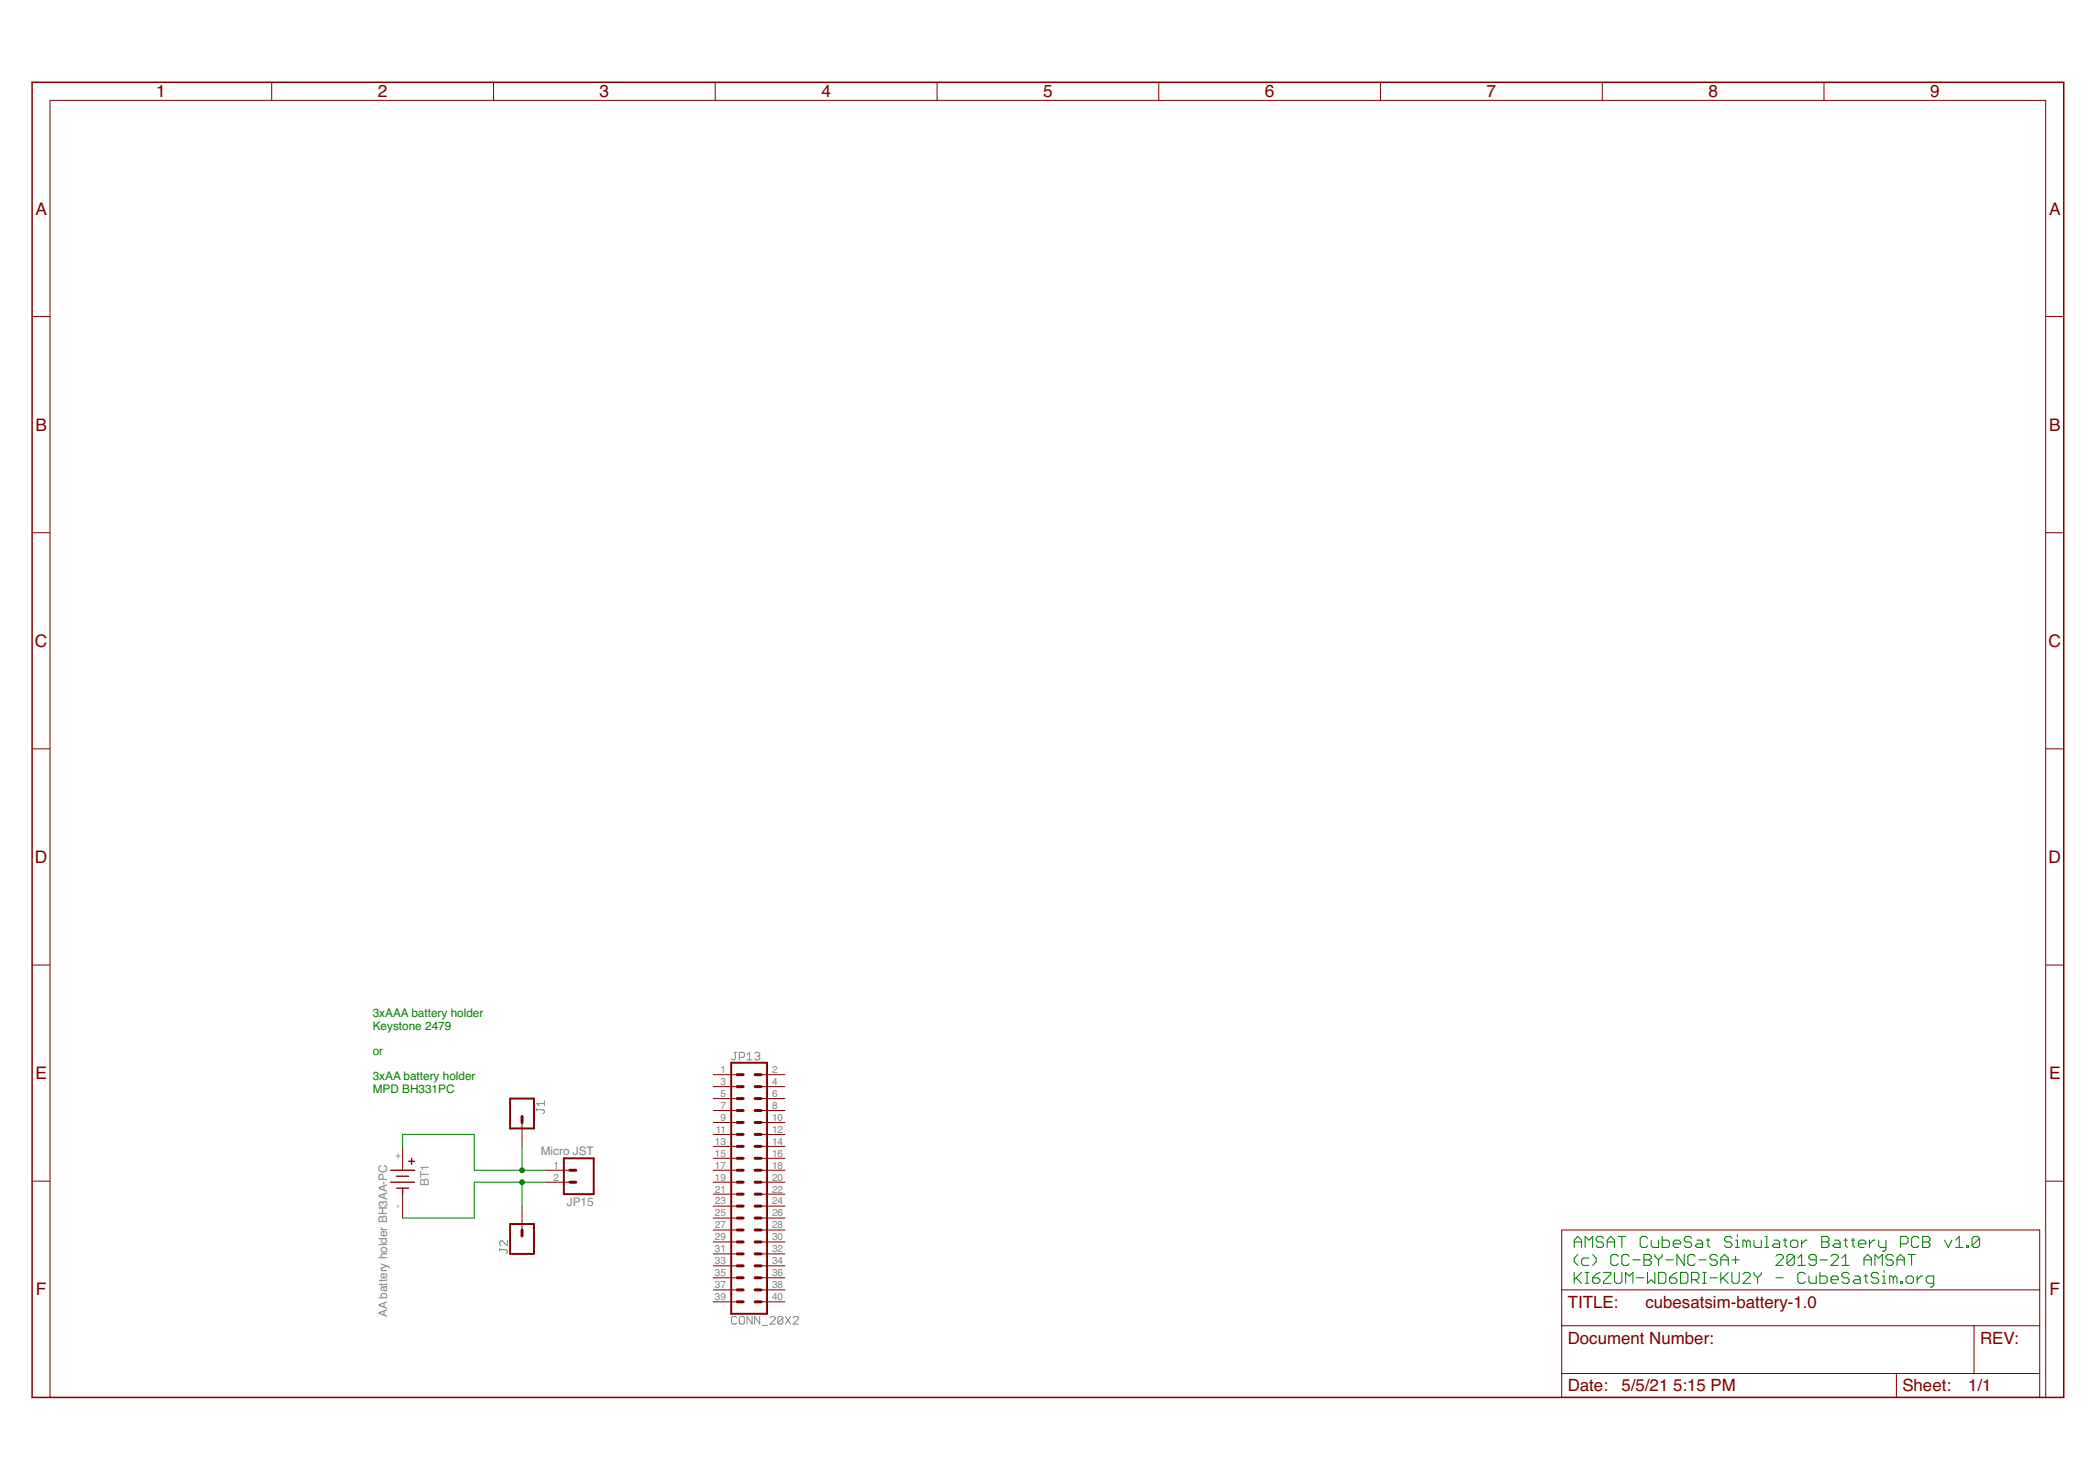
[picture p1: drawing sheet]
<svg xmlns="http://www.w3.org/2000/svg" width="297mm" height="210mm" viewBox="0 0 297 210" stroke-linecap="round" stroke-linejoin="round" font-family="sans-serif">
<g fill="none" stroke="#808080" stroke-width=".14">
<path d="M76.1 157.3h.9l.2 .2v.1l-.2 .2M76.1 157.1v.4M77.2 156v.7M77.2 156.4h-1.1l.4 .3M104.1 149.1h.4M104.3 149.1v1l-.2 .1h-.2l-.2-.1M104.8 149.9h.6l.1-.2v-.4l-.1-.2h-.6v1.1M105.9 150.2h.7M105.9 149.5l.4-.4v1.1M107 149.3l.2-.2h.3l.2 .2v.2l-.2 .2M107.4 149.7h.1M107.5 149.7l.2 .2v.2l-.2 .1h-.3l-.2-.1"/>
<path d="M70.8 177.1h1l.1 .2v.2l-.1 .2M70.8 177v.3M71.9 175.9v.7l-.7-.7h-.2l-.2 .1v.4l.2 .2M104.5 186.8l-.2-.2h-.4l-.2 .2v.7l.2 .2h.4l.2-.2M105 186.6h.4l.1 .2v.7l-.1 .2h-.4l-.2-.2v-.7zM106.6 186.6v1.1l-.7-1.1v1.1M107.7 186.6v1.1l-.7-1.1v1.1M108.1 187.9h.7M109.2 186.8l.2-.2h.3l.2 .2v.1l-.7 .8h.7M111 186.8l-.2-.2h-.4l-.1 .2v.7M111 186.8v.7l-.2 .2h-.4l-.1-.2M111 186.8l-.7 .7"/>
<path d="M111.4 186.6l.7 1.1M112.1 186.6l-.7 1.1M112.5 186.8l.1-.2h.4l.2 .2v.1l-.7 .8h.7"/>
</g>
<path d="M4.6 11.7h288v186.4h-288z" fill="none" stroke="#800000" stroke-width=".21"/>
<g fill="none" stroke="#800000" stroke-width=".14">
<path d="M38.5 11.7v2.5M70 11.7v2.5M101.4 11.7v2.5M132.9 11.7v2.5M164.3 11.7v2.5M195.7 11.7v2.5M227.2 11.7v2.5M258.6 11.7v2.5M4.6 44.9h2.5M290 44.9h2.6M4.6 75.5h2.5M290 75.5h2.6"/>
<path d="M4.6 106.1h2.5M290 106.1h2.6M4.6 136.8h2.5M290 136.8h2.6M74 159.1v3.4M101.1 159.1h3.4M101.1 157.4h3.4M101.1 155.7h3.4M101.1 154h3.4M101.1 152.3h3.4M107.9 159.1h3.4M107.9 157.4h3.4"/>
<path d="M107.9 155.7h3.4M107.9 154h3.4M107.9 152.3h3.4M4.6 167.4h2.5M57.1 162.5v3.4M57.1 169.2v3.4M74 170.9v3.4M77.4 167.6h3.4M77.4 165.9h3.4M101.1 174.3h3.4M101.1 172.6h3.4M101.1 170.9h3.4"/>
<path d="M101.1 169.2h3.4M101.1 167.6h3.4M101.1 165.9h3.4M101.1 164.2h3.4M101.1 162.5h3.4M101.1 160.8h3.4M101.1 176h3.4M101.1 177.7h3.4M101.1 179.4h3.4M107.9 174.3h3.4M107.9 172.6h3.4M107.9 170.9h3.4"/>
<path d="M107.9 169.2h3.4M107.9 167.6h3.4M107.9 165.9h3.4M107.9 164.2h3.4M107.9 162.5h3.4M107.9 160.8h3.4M107.9 176h3.4M107.9 177.7h3.4M107.9 179.4h3.4M221.4 174.3h67.8v23.8h-67.8zM290 167.4h2.6M7.1 198.1v-183.9h282.9v183.9"/>
<path d="M101.1 182.8h3.4M101.1 181.1h3.4M101.1 184.5h3.4M107.9 182.8h3.4M107.9 181.1h3.4M107.9 184.5h3.4M221.4 187.9h67.8M221.4 194.7h67.8M221.4 182.8h67.8M268.9 194.7v3.4M279.9 187.9v6.8"/>
</g>
<g fill="none" stroke="#800000" stroke-width=".42">
<path d="M74 158.2v.9M104.5 159.1h.9M104.5 157.4h.9M104.5 155.7h.9M104.5 154h.9M104.5 152.3h.9M107.1 159.1h.8M107.1 157.4h.8M107.1 155.7h.8M107.1 154h.8M107.1 152.3h.8M74 174.3v.9"/>
<path d="M80.8 165.9h.8M80.8 167.6h.8M104.5 169.2h.9M104.5 170.9h.9M104.5 172.6h.9M104.5 165.9h.9M104.5 167.6h.9M104.5 164.2h.9M104.5 162.5h.9M104.5 160.8h.9M104.5 177.7h.9M104.5 179.4h.9"/>
<path d="M104.5 176h.9M104.5 174.3h.9M107.1 169.2h.8M107.1 170.9h.8M107.1 172.6h.8M107.1 165.9h.8M107.1 167.6h.8M107.1 164.2h.8M107.1 162.5h.8M107.1 160.8h.8M107.1 177.7h.8M107.1 179.4h.8"/>
<path d="M107.1 176h.8M107.1 174.3h.8M104.5 181.1h.9M104.5 182.8h.9M104.5 184.5h.9M107.1 181.1h.8M107.1 182.8h.8M107.1 184.5h.8"/>
</g>
<path d="M72.3 155.7h3.4v4.2h-3.4zM103.7 150.6h5.1v35.6h-5.1zM72.3 173.5h3.4v4.2h-3.4zM79.9 164.2h4.3v5h-4.3z" fill="none" stroke="#800000" stroke-width=".28"/>
<path d="M55.4 165.9h3.4M55.4 167.6h3.4M56.2 166.7h1.7M56.2 168.4h1.7M57.1 168.4v.8M57.9 164.6h.9M58.4 164.2v.8" fill="none" stroke="#800000" stroke-width=".19"/>
<g fill="none" stroke="#008000" stroke-width=".15">
<path d="M223.2 176.8v-1l.5-.6 .5 .6v1M223.2 176h1M223.7 177.8l-.5 .5v.5l.5 .5M224.7 176.8v-1.6l.6 .6 .5-.6v1.6M225.3 178.3h-.8l-.3 .3v.5l.3 .2h.8M225.8 177.8l.5 .5v.5l-.5 .5M227.4 175.5l-.3-.3h-.5l-.3 .3v.3l.3 .2h.5l.3 .3v.3l-.3 .2h-.5l-.3-.2M227.9 176h1M227.9 176.8v-1l.5-.6 .5 .6v1M229.4 175.2h1.1M229.4 178.1l-.2-.3h-.5l-.3 .3v1l.3 .2h.5l.2-.2M230 175.2v1.6"/>
<path d="M231 178.1l-.3-.3h-.5l-.2 .3v1l.2 .2h.5l.3-.2M231.5 178.6h1.1M233.1 177.8h.7l.3 .3v.2l-.3 .3 .3 .2v.3l-.3 .2h-.7zM233.1 178.6h.7M233.6 175.5l-.3-.3h-.5l-.2 .3v1.1l.2 .2h.5l.3-.2M234.1 175.8v.8l.3 .2h.8v-1M234.6 177.8v.3l.6 .5M235.2 178.6v.7M235.7 175.2v1.6h.8l.2-.2v-.6l-.2-.2h-.8M235.7 177.8v.3l-.5 .5M236.2 178.6h1M237.2 176.3h1.1v-.3l-.3-.2h-.5l-.3 .2v.6l.3 .2h.5"/>
<path d="M238.8 177.8v1.5l-1-1.5v1.5M239.8 175.5l-.2-.3h-.5l-.3 .3v.3l.3 .2h.5l.2 .3v.3l-.2 .2h-.5l-.3-.2M240.3 178.1l-.2-.3h-.5l-.3 .3v1l.3 .2h.5l.2-.2M240.6 175.8h.5l.3 .2v.8h-.8l-.3-.2 .3-.3h.8M240.9 178.6h1M241.9 175.8h.5M242.2 175.5v1.1l.2 .2M243.5 178.1l-.3-.3h-.5l-.3 .3v.2l.3 .3h.5l.3 .2v.3l-.3 .2h-.5l-.3-.2M244 178.6h1M244 179.3v-1l.5-.5 .5 .5v1M245.6 175.5l-.3-.3h-.5l-.3 .3v.3l.3 .2h.5l.3 .3v.3l-.3 .2h-.5l-.3-.2M245.6 178.6h1"/>
<path d="M246.1 176.8h.5M246.1 175.8h.2v1M246.1 178.1v1M246.3 175v.2M247.6 176l-.2-.2h-.3v1M247.6 176v.8M247.6 176l.3-.2 .3 .2v.8M248.7 175.8v.8l.2 .2h.8v-1M250.2 175.2h.3v1.6M250.2 176.8h.6M251.5 175.8h.6l.2 .2v.8h-.8l-.2-.2 .2-.3h.8M251.8 178.1l.3-.3h.5l.2 .3v.2l-1 1h1"/>
<path d="M252.8 175.8h.6M253.1 175.5v1.1l.3 .2M253.9 176l.2-.2h.6l.2 .2v.6l-.2 .2h-.6l-.2-.2zM254.4 178.1l-.3-.3h-.5l-.2 .3v1M254.4 178.1v1l-.3 .2h-.5l-.2-.2M254.4 178.1l-1 1M254.9 178.3l.5-.5v1.5M254.9 179.3h1.1M255.4 175.8v1M256.2 175.8h-.2l-.6 .5M257.5 178.6h-.8l-.2-.3v-.2l.2-.3h.6l.2 .3v1l-.2 .2h-.6l-.2-.2M258 178.6h1.1"/>
<path d="M258.3 176h.8M258.3 175.2h.8l.2 .3v.3l-.2 .2 .2 .3v.3l-.2 .2h-.8zM259.6 178.1l.3-.3h.5l.2 .3v.2l-1 1h1M260.1 175.8h.5l.3 .2v.8h-.8l-.2-.2 .2-.3h.8M261.2 178.3l.5-.5v1.5M261.2 179.3h1M261.4 175.8h.5M261.7 175.5v1.1l.2 .2M262.5 175.8h.5M262.7 175.5v1.1l.3 .2M263.5 176.3h1v-.3l-.2-.2h-.5l-.3 .2v.6l.3 .2h.5M264.3 178.6h1"/>
<path d="M264.3 179.3v-1l.5-.5 .5 .5v1M265.1 175.8v1M265.8 175.8h-.2l-.5 .5M265.8 179.3v-1.5l.6 .5 .5-.5v1.5M266.4 175.8v.8l.2 .2h.8M267.4 175.8v1.3l-.3 .2h-.2M268.4 178.1l-.2-.3h-.5l-.3 .3v.2l.3 .3h.5l.2 .2v.3l-.2 .2h-.5l-.3-.2M269 178.6h1M269 179.3v-1l.5-.5 .5 .5v1M269.5 176.3h.8l.2-.3v-.5l-.2-.3h-.8v1.6M270.5 177.8h1.1M271 177.8v1.5"/>
<path d="M272.1 175.5l-.3-.3h-.5l-.3 .3v1.1l.3 .2h.5l.3-.2M272.6 176h.8M272.6 175.2h.8l.2 .3v.3l-.2 .2 .2 .3v.3l-.2 .2h-.8zM275.7 175.8l.5 1 .6-1M277.3 176.8h1M277.3 175.8l.5-.6v1.6M278.8 176.6h.3v.2h-.3zM280.7 175.5l-.3-.3h-.5l-.3 .3v1.1M280.7 175.5v1.1l-.3 .2h-.5l-.3-.2M280.7 175.5l-1.1 1.1M223.2 180.3v1.6M223.5 181.1l.7 .8"/>
<path d="M224.2 180.3l-1 1.1M224.7 181.9h.6M224.7 180.3h.6M225 180.3v1.6M225.8 181.1h.8l.2 .3v.2l-.2 .3h-.5l-.3-.3zM226.8 180.3l-.5 .3-.5 .5M227.4 180.3h1v.3l-1 1v.3h1M228.9 180.3v1.3l.3 .3h.5l.3-.3v-1.3M230.5 181.9v-1.6l.5 .5 .5-.5v1.6M232 181.1h1.1M233.6 180.3v1.6l.5-.5 .5 .5v-1.6M235.2 180.3h.7l.3 .3v1l-.3 .3h-.7z"/>
<path d="M236.7 181.1h.8l.3 .3v.2l-.3 .3h-.5l-.3-.3zM237.8 180.3l-.6 .3-.5 .5M238.3 180.3h.8l.2 .3v1l-.2 .3h-.8zM239.8 181.4h.8l.3-.3v-.5l-.3-.3h-.8v1.6M240.3 181.4l.6 .5M241.4 181.9h.5M241.4 180.3h.5M241.7 180.3v1.6M242.4 181.1h1.1M244 180.3v1.6M244.3 181.1l.7 .8M245 180.3l-1 1.1"/>
<path d="M245.6 180.3v1.3l.2 .3h.5l.3-.3v-1.3M247.1 180.6l.3-.3h.5l.3 .3v.2l-1.1 1.1h1.1M248.7 180.3v.3l.5 .5M249.2 181.1v.8M249.7 180.3v.3l-.5 .5M251.8 181.1h1M256 180.6l-.3-.3h-.5l-.3 .3v1l.3 .3h.5l.3-.3M256.5 180.8v.8l.2 .3h.8v-1.1M258 180.3v1.6h.8l.3-.3v-.5l-.3-.3h-.8M259.6 181.4h1v-.3l-.2-.3h-.5l-.3 .3v.5l.3 .3h.5M262.2 180.6l-.3-.3h-.5l-.2 .3v.2l.2 .3h.5l.3 .3v.2l-.3 .3h-.5l-.2-.3M263 180.8h.5l.3 .3v.8h-.8l-.3-.3 .3-.2h.8"/>
<path d="M264.3 180.8h.5M264.5 180.6v1l.3 .3M266.4 180.6l-.3-.3h-.5l-.3 .3v.2l.3 .3h.5l.3 .3v.2l-.3 .3h-.5l-.3-.3M266.9 181.9h.5M266.9 180.8h.2v1.1M267.1 180.1v.2M268.4 181.1v.8M268.4 181.1l.3-.3 .3 .3v.8M268.4 181.1l-.2-.3h-.3v1.1M269.5 181.6h.2v.3h-.2zM270.3 181.1l.2-.3h.5l.3 .3v.5l-.3 .3h-.5l-.2-.3zM271.8 180.8v1.1"/>
<path d="M272.6 180.8h-.2l-.6 .6M274.2 181.9h-.8l-.3-.3v-.5l.3-.3h.8v1.4l-.3 .2h-.3"/>
</g>
<path d="M57.1 162.5v-1.7h10.1v5.1h10.2M74 162.5v3.4M74 167.6v3.3M77.4 167.6h-10.2v5h-10.1" fill="none" stroke="#008000" stroke-width=".14"/>
<g fill="#008000" stroke="#008000" stroke-width=".14">
<circle cx="74" cy="167.6" r=".34"/>
<circle cx="74" cy="165.9" r=".34"/>
</g>
<g font-size="2.5" fill="#800000">
<text x="22.1" y="13.8">1</text>
<text x="53.6" y="13.8">2</text>
<text x="85" y="13.8">3</text>
<text x="116.5" y="13.8">4</text>
<text x="147.9" y="13.8">5</text>
<text x="179.3" y="13.8">6</text>
<text x="210.8" y="13.8">7</text>
<text x="242.2" y="13.8">8</text>
<text x="273.7" y="13.8">9</text>
<text x="5" y="30.4">A</text>
<text x="290.5" y="30.4">A</text>
<text x="5" y="61">B</text>
<text x="290.5" y="61">B</text>
<text x="4.9" y="91.7">C</text>
<text x="290.4" y="91.7">C</text>
<text x="4.9" y="122.3">D</text>
<text x="290.4" y="122.3">D</text>
<text x="5" y="153">E</text>
<text x="290.5" y="153">E</text>
<text x="5.1" y="183.6">F</text>
<text x="290.6" y="183.6">F</text>
</g>
<g font-size="2.4" fill="#800000">
<text x="222.3" y="185.3">TITLE:</text>
<text x="233.3" y="185.3">cubesatsim-battery-1.0</text>
<text x="222.3" y="190.4">Document Number:</text>
<text x="280.7" y="190.4">REV:</text>
<text x="222.3" y="197.2">Date:</text>
<text x="229.9" y="197.2">5/5/21</text>
<text x="237.2" y="197.2">5:15 PM</text>
<text x="269.7" y="197.2">Sheet:</text>
<text x="279" y="197.2">1/1</text>
</g>
<g font-size="1.7" fill="#008000">
<text x="52.8" y="144.2">3xAAA battery holder</text>
<text x="52.8" y="146">Keystone 2479</text>
<text x="52.8" y="149.5">or</text>
<text x="52.8" y="153.1">3xAA battery holder</text>
<text x="52.8" y="154.8">MPD BH331PC</text>
</g>
<g font-size="1.7" fill="#808080">
<text x="76.7" y="163.7">Micro JST</text>
<text x="60.8" y="168.1" transform="rotate(-90 60.8 168.1)">BT1</text>
<text x="80.4" y="170.9">JP15</text>
<text x="54.9" y="186.7" transform="rotate(-90 54.9 186.7)">AA battery holder BH3AA-PC</text>
</g>
<g font-size="1.4" fill="#808080">
<text x="102.2" y="152.1">1</text>
<text x="102.2" y="153.8">3</text>
<text x="102.2" y="155.5">5</text>
<text x="109.5" y="155.5">6</text>
<text x="109.5" y="153.8">4</text>
<text x="109.5" y="152.1">2</text>
<text x="101.5" y="160.5">11</text>
<text x="102.2" y="157.2">7</text>
<text x="102.2" y="158.8">9</text>
<text x="109.5" y="160.5">12</text>
<text x="109.5" y="158.8">10</text>
<text x="109.5" y="157.2">8</text>
<text x="56.8" y="164.3" transform="rotate(-90 56.8 164.3)">+</text>
<text x="78.5" y="165.6">1</text>
<text x="78.5" y="167.3">2</text>
<text x="101.4" y="162.2">13</text>
<text x="101.4" y="163.9">15</text>
<text x="101.4" y="165.6">17</text>
<text x="101.4" y="167.3">19</text>
<text x="109.5" y="167.3">20</text>
<text x="109.5" y="165.6">18</text>
<text x="109.5" y="163.9">16</text>
<text x="109.5" y="162.2">14</text>
<text x="56.8" y="171.3" transform="rotate(-90 56.8 171.3)">-</text>
<text x="101.4" y="169">21</text>
<text x="101.4" y="170.7">23</text>
<text x="101.4" y="172.4">25</text>
<text x="109.5" y="172.4">26</text>
<text x="109.5" y="170.7">24</text>
<text x="109.5" y="169">22</text>
<text x="101.4" y="174.1">27</text>
<text x="101.4" y="175.8">29</text>
<text x="101.4" y="177.5">31</text>
<text x="101.4" y="179.2">33</text>
<text x="109.5" y="174.1">28</text>
<text x="109.5" y="175.8">30</text>
<text x="109.5" y="177.5">32</text>
<text x="109.5" y="179.2">34</text>
<text x="101.4" y="180.9">35</text>
<text x="101.4" y="182.6">37</text>
<text x="101.4" y="184.3">39</text>
<text x="109.5" y="180.9">36</text>
<text x="109.5" y="182.6">38</text>
<text x="109.5" y="184.3">40</text>
</g>
</svg>
